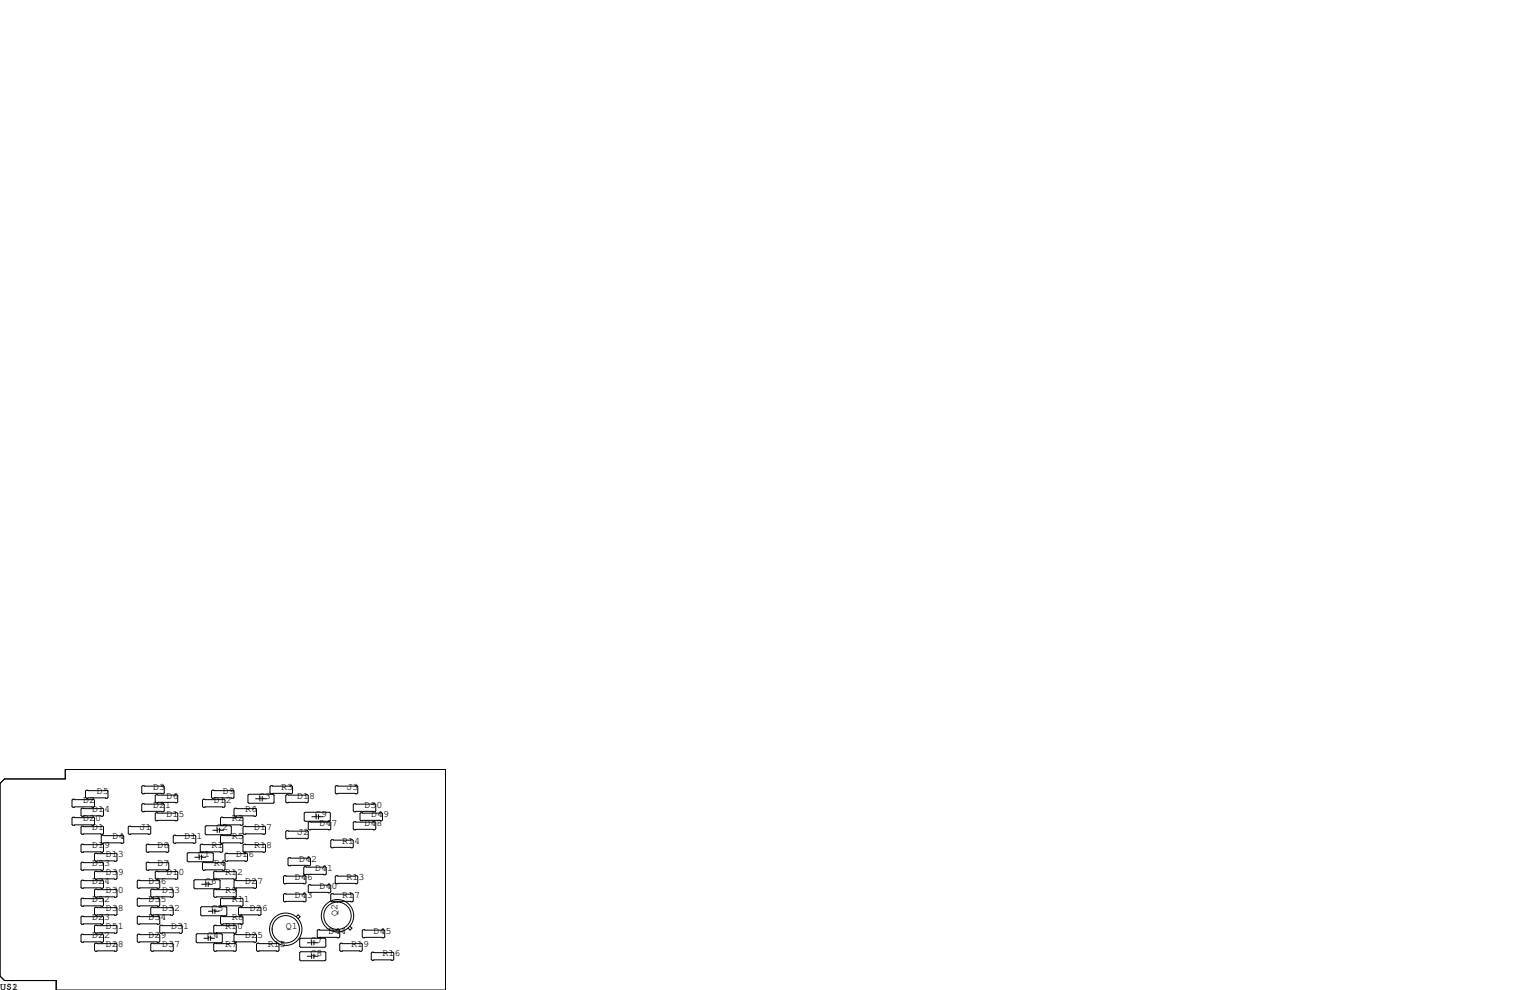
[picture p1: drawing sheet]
<svg xmlns="http://www.w3.org/2000/svg" width="432mm" height="279mm" viewBox="0 0 432 279" stroke-linecap="round" stroke-linejoin="round" font-family="sans-serif">
<g fill="none" stroke="#000" stroke-width=".28">
<path d="M0 221.1l1.3-1.3h17.1v-2.6h107.3v62.2h-109.8v-2.7h-14.6l-1.3-1.2zM20.6 225.6h5.8l.3 .2v1.8l-.3 .2h-5.8l-.3-.2v-1.8zM20.6 230.6h5.8l.3 .3v1.8l-.3 .2h-5.8l-.3-.2v-1.8zM23.1 238.3h5.9l.2 .2v1.8l-.2 .2h-5.9l-.2-.2v-1.8zM23.1 228.1h5.9l.2 .2v1.8l-.2 .3h-5.9l-.2-.3v-1.8zM23.1 233.2h5.9l.2 .2v1.8l-.2 .3h-5.9l-.2-.3v-1.8zM24.4 223h5.8l.3 .3v1.7l-.3 .3h-5.8l-.3-.3v-1.7zM28.8 235.7h5.9l.2 .3v1.7l-.2 .3h-5.9l-.2-.3v-1.7zM36.4 233.2h5.9l.2 .2v1.8l-.2 .3h-5.9l-.2-.3v-1.8zM40.3 226.8h5.8l.3 .3v1.8l-.3 .2h-5.8l-.3-.2v-1.8zM40.3 221.7h5.8l.3 .3v1.8l-.3 .2h-5.8l-.3-.2v-1.8zM41.5 238.3h5.9l.2 .2v1.8l-.2 .2h-5.9l-.2-.2v-1.8z"/>
<path d="M44.1 229.4h5.8l.3 .2v1.8l-.3 .2h-5.8l-.3-.2v-1.8zM44.1 224.3h5.8l.3 .2v1.8l-.3 .3h-5.8l-.3-.3v-1.8zM49.1 235.7h5.9l.2 .3v1.7l-.2 .3h-5.9l-.2-.3v-1.7zM56.8 238.3h5.8l.3 .2v1.8l-.3 .2h-5.8l-.3-.2v-1.8zM57.4 225.6h5.8l.3 .2v1.8l-.3 .2h-5.8l-.2-.2v-1.8zM57.9 233.3l.3-.3h6.8l.3 .3v2l-.3 .3h-6.8l-.3-.3zM59.9 223h5.9l.2 .3v1.7l-.2 .3h-5.9l-.2-.3v-1.7zM60.1 234.3h1.2M61.3 233.7v1.2M61.9 234.3h1.2M61.9 233.7v1.2M62.5 230.6h5.8l.3 .3v1.8l-.3 .2h-5.8l-.3-.2v-1.8z"/>
<path d="M62.5 235.7h5.8l.3 .3v1.7l-.3 .3h-5.8l-.3-.3v-1.7zM66.3 228.1h5.8l.3 .2v1.8l-.3 .3h-5.8l-.3-.3v-1.8zM68.8 238.3h5.9l.2 .2v1.8l-.2 .2h-5.9l-.2-.2v-1.8zM68.8 233.2h5.9l.2 .2v1.8l-.2 .3h-5.9l-.2-.3v-1.8zM70 224.4l.2-.2h6.9l.2 .2v2l-.2 .3h-6.9l-.2-.3zM72.1 225.4h1.3M73.4 224.8v1.3M74 225.4h1.2M74 224.8v1.3M76.5 221.7h5.8l.3 .3v1.8l-.3 .2h-5.8l-.3-.2v-1.8zM80.9 224.3h5.8l.3 .2v1.8l-.3 .3h-5.8l-.3-.3v-1.8zM80.9 234.4h5.8l.3 .3v1.8l-.3 .2h-5.8l-.3-.2v-1.8z"/>
<path d="M86.1 229.2h6.9l.2 .3v2l-.2 .3h-6.9l-.2-.3v-2zM87.2 231.9h5.9l.2 .3v1.7l-.2 .3h-5.9l-.2-.3v-1.7zM88 230.5h1.2M89.2 229.9v1.2M89.9 230.5h1.2M89.9 229.9v1.2M93.6 237h5.8l.3 .2v1.8l-.3 .3h-5.8l-.3-.3v-1.8zM94.9 221.7h5.8l.3 .3v1.8l-.3 .2h-5.8l-.3-.2v-1.8zM99.9 226.8h5.9l.2 .3v1.8l-.2 .2h-5.9l-.2-.2v-1.8zM99.9 231.9h5.9l.2 .3v1.7l-.2 .3h-5.9l-.2-.3v-1.7zM101.9 229.4h5.8l.3 .2v1.8l-.3 .2h-5.8l-.3-.2v-1.8zM23.1 248.4h5.9l.2 .3v1.7l-.2 .3h-5.9l-.2-.3v-1.7z"/>
<path d="M23.1 243.3h5.9l.2 .3v1.8l-.2 .2h-5.9l-.2-.2v-1.8zM23.1 253.5h5.9l.2 .2v1.8l-.2 .3h-5.9l-.2-.3v-1.8zM23.1 258.6h5.9l.2 .2v1.8l-.2 .3h-5.9l-.2-.3v-1.8zM26.9 245.9h5.9l.2 .2v1.8l-.2 .3h-5.9l-.2-.3v-1.8zM26.9 240.8h5.9l.2 .2v1.8l-.2 .3h-5.9l-.2-.3v-1.8zM26.9 251h5.9l.2 .2v1.8l-.2 .2h-5.9l-.2-.2v-1.8zM26.9 256h5.9l.2 .3v1.8l-.2 .2h-5.9l-.2-.2v-1.8zM38.7 248.7l.3-.3h5.8l.3 .3v1.7l-.3 .3h-5.8l-.3-.3zM38.7 253.7l.3-.2h5.8l.3 .2v1.8l-.3 .3h-5.8l-.3-.3zM38.7 258.8l.3-.2h5.8l.3 .2v1.8l-.3 .3h-5.8l-.3-.3zM41.5 243.3h5.9l.2 .3v1.8l-.2 .2h-5.9l-.2-.2v-1.8zM42.5 251.2l.3-.2h5.8l.3 .2v1.8l-.3 .2h-5.8l-.3-.2z"/>
<path d="M42.5 256.3l.3-.3h5.8l.3 .3v1.8l-.3 .2h-5.8l-.3-.2zM43.8 246.1l.3-.2h5.8l.3 .2v1.8l-.3 .3h-5.8l-.3-.3zM52.8 240.9l.3-.2h6.8l.3 .2v2.1l-.3 .2h-6.8l-.3-.2zM54.7 248.5l.3-.2h6.8l.3 .2v2.1l-.3 .2h-6.8l-.3-.2zM55 241.9h1.2M56.2 241.3v1.3M56.6 256.2l.3-.3h6.9l.2 .3v2l-.2 .2h-6.9l-.3-.2zM56.8 241.9h1.2M56.8 241.3v1.3M56.9 249.6h1.2M57.4 243.3h5.8l.3 .3v1.8l-.3 .2h-5.8l-.2-.2v-1.8zM58.1 248.9v1.3"/>
<path d="M58.8 249.6h1.1M58.8 248.9v1.3M58.8 257.2h1.2M60 256.5v1.3M60.3 246.1l.3-.2h5.8l.3 .2v1.8l-.3 .3h-5.8l-.3-.3zM60.3 251.2l.3-.2h5.8l.3 .2v1.8l-.3 .2h-5.8l-.3-.2zM60.7 257.2h1.1M60.7 256.5v1.3M62.2 253.7l.3-.2h5.8l.3 .2v1.8l-.3 .3h-5.8l-.3-.3zM62.2 258.8l.3-.2h5.8l.3 .2v1.8l-.3 .3h-5.8l-.3-.3zM63.8 240.8h5.8l.3 .2v1.8l-.3 .3h-5.8l-.3-.3v-1.8zM66 248.7l.3-.3h5.8l.3 .3v1.7l-.3 .3h-5.8l-.3-.3z"/>
<path d="M67.3 256.3l.3-.3h5.8l.3 .3v1.8l-.3 .2h-5.8l-.3-.2zM80 252.5l.3-.3h5.8l.3 .3v1.8l-.3 .2h-5.8l-.3-.2zM80 247.4l.3-.3h5.8l.3 .3v1.8l-.3 .2h-5.8l-.3-.2zM81.5 242.1h5.9l.2 .2v1.8l-.2 .2h-5.9l-.2-.2v-1.8zM83.6 258.7l.6-.5 .5 .5-.5 .6M85.7 244.9l.3-.3h5.8l.3 .3v1.7l-.3 .3h-5.8l-.3-.3zM87 249.9l.2-.2h5.9l.2 .2v1.8l-.2 .3h-5.9l-.2-.3zM93.3 252.5l.3-.3h5.8l.3 .3v1.8l-.3 .2h-5.8l-.3-.2zM94.6 247.4l.3-.3h5.8l.3 .3v1.8l-.3 .2h-5.8l-.3-.2zM23.1 263.7h5.9l.2 .2v1.8l-.2 .2h-5.9l-.2-.2v-1.8zM26.9 261.1h5.9l.2 .3v1.7l-.2 .3h-5.9l-.2-.3v-1.7zM26.9 266.2h5.9l.2 .2v1.8l-.2 .3h-5.9l-.2-.3v-1.8z"/>
<path d="M38.7 263.9l.3-.2h5.8l.3 .2v1.8l-.3 .2h-5.8l-.3-.2zM42.5 266.4l.3-.2h5.8l.3 .2v1.8l-.3 .3h-5.8l-.3-.3zM45.1 261.4l.2-.3h5.9l.2 .3v1.7l-.2 .3h-5.9l-.2-.3zM55.4 263.8l.2-.3h6.9l.2 .3v2l-.2 .3h-6.9l-.2-.3zM57.5 264.8h1.3M58.8 264.2v1.2M59.4 264.8h1.2M59.4 264.2v1.2M60.3 266.4l.3-.2h5.8l.3 .2v1.8l-.3 .3h-5.8l-.3-.3zM60.3 261.4l.3-.3h5.8l.3 .3v1.7l-.3 .3h-5.8l-.3-.3zM66 263.9l.3-.2h5.8l.3 .2v1.8l-.3 .2h-5.8l-.3-.2zM72.4 266.4l.2-.2h5.9l.2 .2v1.8l-.2 .3h-5.9l-.2-.3z"/>
<path d="M84.6 265l.2-.2h6.9l.2 .2v2.1l-.2 .2h-6.9l-.2-.2zM84.6 268.9l.2-.3h6.9l.2 .3v2l-.2 .2h-6.9l-.2-.2zM86.7 266.1h1.3M86.7 269.9h1.3M88 265.4v1.3M88 269.2v1.3M88.6 266.1h1.2M88.6 265.4v1.3M88.6 269.2v1.3M88.6 269.9h1.2M89.5 262.6l.3-.2h5.8l.3 .2v1.8l-.3 .3h-5.8l-.3-.3zM95.9 266.4l.2-.2h5.9l.2 .2v1.8l-.2 .3h-5.9l-.2-.3z"/>
<path d="M98.8 261.4l.5 .6-.5 .5-.6-.5M102.2 262.6l.3-.2h5.8l.3 .2v1.8l-.3 .3h-5.8l-.3-.3zM104.8 269l.2-.3h5.9l.2 .3v1.8l-.2 .2h-5.9l-.2-.2z"/>
<circle cx="95.2" cy="258.4" r="3.9"/>
<circle cx="95.3" cy="258.4" r="4.6"/>
<circle cx="80.6" cy="262.3" r="3.9"/>
<circle cx="80.6" cy="262.3" r="4.6"/>
</g>
<g font-size="2.8">
<text x="23.5" y="226.7">D2</text>
<text x="27.3" y="224.2">D5</text>
<text x="43.2" y="222.9">D3</text>
<text x="43.2" y="228">D21</text>
<text x="47" y="225.4">D6</text>
<text x="60.3" y="226.7">D12</text>
<text x="62.9" y="224.2">D9</text>
<text x="73" y="225.4">C3</text>
<text x="79.4" y="222.9">R3</text>
<text x="83.8" y="225.4">D18</text>
<text x="97.8" y="222.9">J3</text>
<text x="102.9" y="228">D50</text>
<text x="23.5" y="231.8">D20</text>
<text x="26" y="229.2">D14</text>
<text x="47" y="230.5">D15</text>
<text x="65.4" y="231.8">R2</text>
<text x="69.2" y="229.2">R6</text>
<text x="88.9" y="230.5">C9</text>
<text x="90.2" y="233">D47</text>
<text x="102.9" y="233">D48</text>
<text x="104.8" y="230.5">D49</text>
<text x="26" y="234.3">D1</text>
<text x="26" y="239.4">D19</text>
<text x="31.7" y="236.9">D4</text>
<text x="39.4" y="234.3">J1</text>
<text x="44.4" y="239.4">D8</text>
<text x="52.1" y="236.9">D11</text>
<text x="59.7" y="239.4">R1</text>
<text x="61" y="234.3">C2</text>
<text x="65.4" y="236.9">R5</text>
<text x="71.8" y="239.4">R18</text>
<text x="71.8" y="234.3">D17</text>
<text x="83.8" y="235.6">J2</text>
<text x="96.5" y="238.1">R14</text>
<text x="26" y="244.5">D53</text>
<text x="29.8" y="241.9">D13</text>
<text x="44.4" y="244.5">D7</text>
<text x="55.9" y="241.9">C1</text>
<text x="60.3" y="244.5">R4</text>
<text x="66.7" y="241.9">D16</text>
<text x="84.5" y="243.2">D42</text>
<text x="88.9" y="245.7">D41</text>
<text x="26" y="249.6">D24</text>
<text x="29.8" y="247">D39</text>
<text x="41.9" y="249.6">D36</text>
<text x="47" y="247">D10</text>
<text x="57.8" y="249.6">C6</text>
<text x="63.5" y="247">R12</text>
<text x="69.2" y="249.6">D27</text>
<text x="83.2" y="248.3">D46</text>
<text x="90.2" y="250.8">D40</text>
<text x="97.8" y="248.3">R13</text>
<text x="26" y="254.6">D52</text>
<text x="29.8" y="252.1">D30</text>
<text x="29.8" y="257.2">D38</text>
<text x="41.9" y="254.6">D35</text>
<text x="45.7" y="252.1">D33</text>
<text x="45.7" y="257.2">D32</text>
<text x="59.7" y="257.2">C5</text>
<text x="63.5" y="252.1">R9</text>
<text x="65.4" y="254.6">R11</text>
<text x="70.5" y="257.2">D26</text>
<text x="83.2" y="253.4">D43</text>
<text x="96.5" y="253.4">R17</text>
<text x="26" y="259.7">D23</text>
<text x="29.8" y="262.3">D51</text>
<text x="41.9" y="259.7">D34</text>
<text x="48.3" y="262.3">D31</text>
<text x="63.5" y="262.3">R10</text>
<text x="65.4" y="259.7">R8</text>
<text x="80.6" y="262.3">Q1</text>
<text x="92.7" y="263.5">D44</text>
<text x="95.2" y="258.4" transform="rotate(-90 95.2 258.4)">Q2</text>
<text x="105.4" y="263.5">D45</text>
<text x="26" y="264.8">D22</text>
<text x="29.8" y="267.3">D28</text>
<text x="41.9" y="264.8">D29</text>
<text x="45.7" y="267.3">D37</text>
<text x="58.4" y="264.8">C4</text>
<text x="63.5" y="267.3">R7</text>
<text x="69.2" y="264.8">D25</text>
<text x="75.6" y="267.3">R15</text>
<text x="87.6" y="266.1">C7</text>
<text x="87.6" y="269.9">C8</text>
<text x="99.1" y="267.3">R19</text>
<text x="107.9" y="269.9">R16</text>
<text x="0" y="279.4">U$1</text>
<text x="3.4" y="279.4">2</text>
</g>
</svg>
